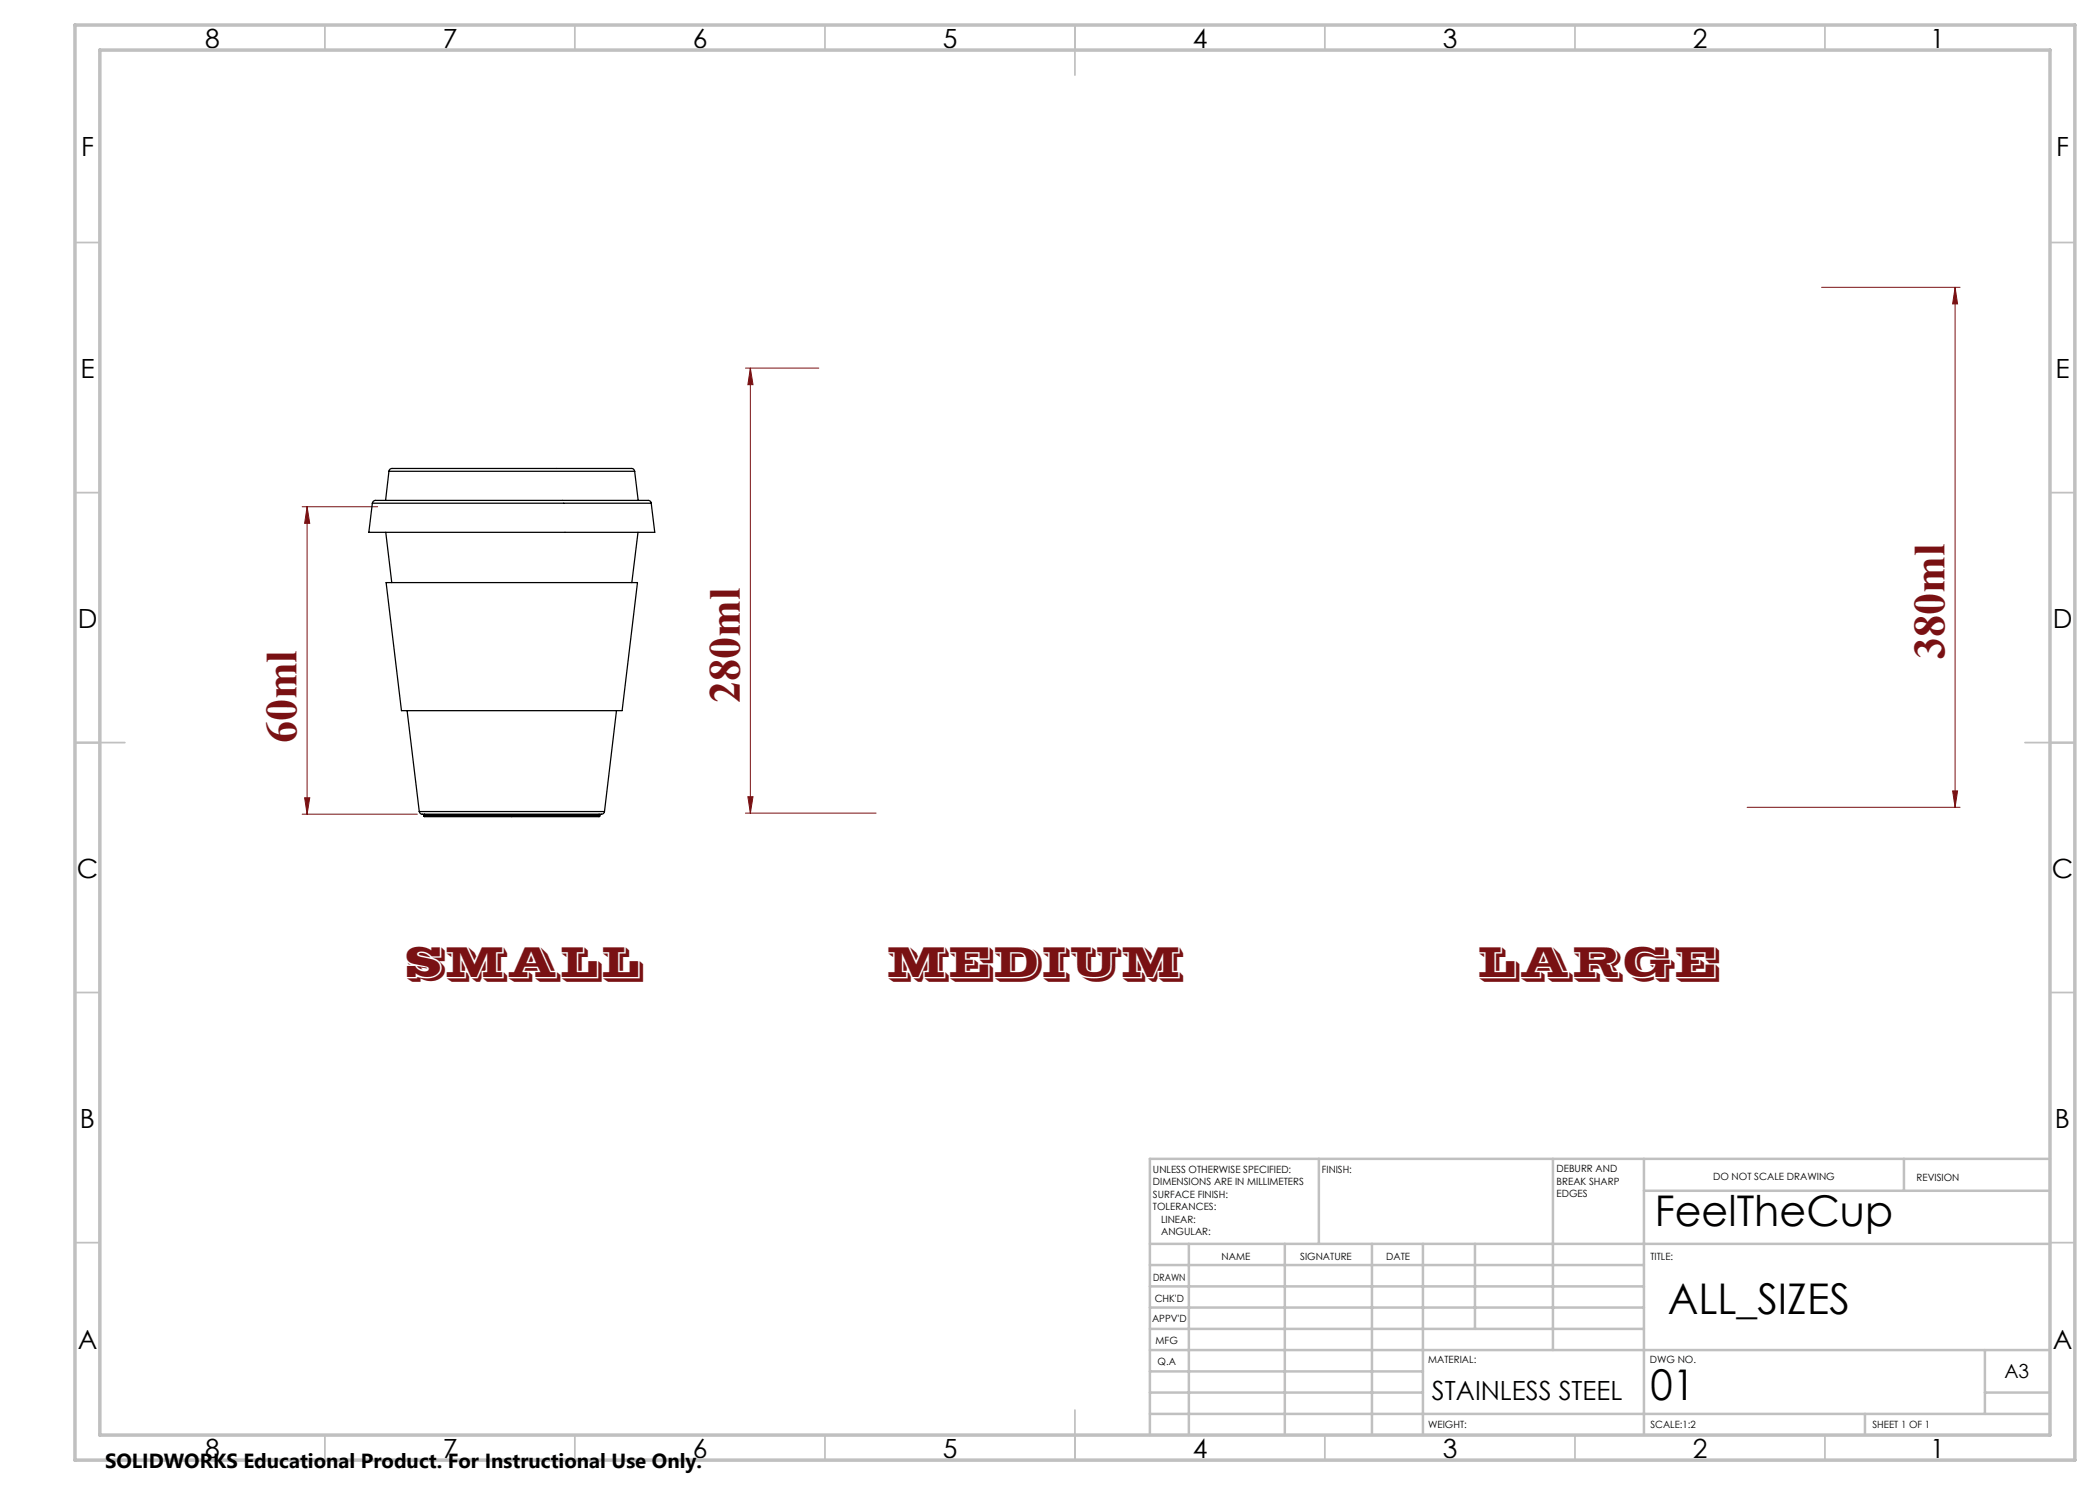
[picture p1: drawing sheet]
<svg xmlns="http://www.w3.org/2000/svg" width="420mm" height="297mm" viewBox="0 0 420 297" stroke-linecap="round" stroke-linejoin="round" font-family="sans-serif">
<g fill="none" stroke="#791113" stroke-width=".2">
<path d="M364.3 57.5h27.7M391 57.5v104M391 57.5l.5 3.3h-1zM149.1 73.6h14.7M150.1 73.6v89M150.1 73.6l.5 3.3h-1zM60.4 101.3h15.1M61.4 101.3v61.5M61.4 101.3l.5 3.4h-1zM60.9 159.6h1l-.5 3.2zM149.6 159.3h1l-.5 3.3zM390.5 158.2h1l-.5 3.3z"/>
<path d="M60.4 162.8h23.1M149.1 162.6h26.1M349.4 161.5h42.6"/>
</g>
<g fill="none" stroke="#c0c0c0" stroke-width=".35">
<path d="M65 5v5M115 5v5M165 5v5M215 5v10M265 5v5M315 5v5M365 5v5M15 48.5h5M410 48.5h5M15 98.5h5M410 98.5h5M15 148.5h10"/>
<path d="M405 148.5h10M15 198.5h5M410 198.5h5M15 248.5h5M410 248.5h5M65 287v5M115 287v5M165 287v5M215 282v10M265 287v5M315 287v5M365 287v5"/>
</g>
<g fill="none" stroke="#c0c0c0" stroke-width=".5">
<path d="M263.8 231.8v17M310.6 231.8v38.2M328.8 231.8v55.2M328.8 238.2h81.2M380.8 231.8v6.4M410 231.8h-180v55.2M230 248.8h180M230 257.3h98.8M230 253h98.8M237.8 248.8v38.2M257 248.8v38.2M274.4 248.8v38.2"/>
<path d="M284.6 248.8v38.2M295 248.8v17M230 265.8h98.8M230 261.5h98.8M230 278.5h54.6M230 274.3h54.6M230 270h180M397 278.5h13M397 270v12.8M230 282.8h180M373 282.8v4.2"/>
</g>
<path d="M15 5h400v287h-400zM20 10h390v277h-390z" fill="none" stroke="#c0c0c0" stroke-width=".7"/>
<path d="M391 57.5l.5 3.3h-1zM390.5 158.2h1l-.5 3.3zM61.4 101.3l.5 3.4h-1zM60.9 159.6h1l-.5 3.2zM150.1 73.6l.5 3.3h-1zM149.6 159.3h1l-.5 3.3z" fill="#791113"/>
<g fill="none" stroke="#000" stroke-width=".25">
<path d="M77.8 94.3a.84 .84 0 0 1 1.1-.6h46.8a.87 .87 0 0 1 1.2 .6M77.8 94.3h49.1M77.8 94.3l-.7 5.8M126.9 94.3l.7 5.8M74.5 100.6a.87 .87 0 0 1 1.1-.5h53.8a.67 .67 0 0 1 .8 .5M74.5 100.6l-.7 5.9h57.2l-.8-5.9M74.5 100.6h55.7M77.2 106.5l1.2 10M77.2 116.5h50.3l-3.1 25.6h-44.1zM127.6 106.5l-1.2 10M81.4 142.1l2.5 20.2M123.3 142.1l-2.4 20.2"/>
<path d="M83.9 162.3a.92 .92 0 0 0 1.3 .5h35.1a.61 .61 0 0 0 .6-.5M83.9 162.3h37M84.8 163.2l.1 .1h35v-.1M84.8 163.2h35.1M84.8 163h35.1M84.8 163v.2M84.9 162.8l-.1 .2M119.8 162.8l.1 .2M119.9 163v.2"/>
</g>
<g font-size="8.8" fill="#791113">
<text x="388.9" y="131.8" transform="rotate(-90 388.9 131.8)">380ml</text>
<text x="148" y="140.7" transform="rotate(-90 148 140.7)">280ml</text>
<text x="59.3" y="148.7" transform="rotate(-90 59.3 148.7)">60ml</text>
<text x="81.1" y="195.4">SMALL</text>
<text x="177.5" y="195.4">MEDIUM</text>
<text x="295.8" y="195.4">LARGE</text>
</g>
<g font-size="8.5">
<text x="330.9" y="245.2">FeelTheCup</text>
<text x="333.5" y="262.7">ALL_SIZES</text>
<text x="330.1" y="280">01</text>
</g>
<g font-size="5.3">
<text x="41" y="9.5">8</text>
<text x="88.5" y="9.5">7</text>
<text x="138.5" y="9.5">6</text>
<text x="188.5" y="9.5">5</text>
<text x="238.5" y="9.5">4</text>
<text x="288.5" y="9.5">3</text>
<text x="338.5" y="9.5">2</text>
<text x="386" y="9.5">1</text>
<text x="16.2" y="31.3">F</text>
<text x="411.2" y="31.3">F</text>
<text x="16.1" y="75.5">E</text>
<text x="411.1" y="75.5">E</text>
<text x="15.5" y="125.5">D</text>
<text x="410.5" y="125.5">D</text>
<text x="15.4" y="175.5">C</text>
<text x="410.4" y="175.5">C</text>
<text x="16" y="225.5">B</text>
<text x="411" y="225.5">B</text>
<text x="15.5" y="269.8">A</text>
<text x="410.5" y="269.8">A</text>
<text x="286.4" y="280.1">STAINLESS STEEL</text>
<text x="41" y="291.5">8</text>
<text x="88.5" y="291.5">7</text>
<text x="138.5" y="291.5">6</text>
<text x="188.5" y="291.5">5</text>
<text x="238.5" y="291.5">4</text>
<text x="288.5" y="291.5">3</text>
<text x="338.5" y="291.5">2</text>
<text x="386" y="291.5">1</text>
</g>
<text font-size="4.1" x="21" y="293.7">SOLIDWORKS Educational Product. For Instructional Use Only.</text>
<text font-size="3.9" x="400.9" y="275.5">A3</text>
<g font-size="2">
<text x="230.6" y="234.6">UNLESS OTHERWISE SPECIFIED:</text>
<text x="230.6" y="237.1">DIMENSIONS ARE IN MILLIMETERS</text>
<text x="230.6" y="239.6">SURFACE FINISH:</text>
<text x="264.4" y="234.6">FINISH:</text>
<text x="311.3" y="234.5">DEBURR AND</text>
<text x="311.3" y="237">BREAK SHARP</text>
<text x="311.3" y="239.5">EDGES</text>
<text x="342.6" y="236">DO NOT SCALE DRAWING</text>
<text x="383.3" y="236.2">REVISION</text>
<text x="230.6" y="242.1">TOLERANCES:</text>
<text x="232.2" y="244.6">LINEAR:</text>
<text x="232.2" y="247.1">ANGULAR:</text>
<text x="244.3" y="252">NAME</text>
<text x="260" y="251.9">SIGNATURE</text>
<text x="277.2" y="251.9">DATE</text>
<text x="330.1" y="251.9">TITLE:</text>
<text x="230.6" y="256.1">DRAWN</text>
<text x="230.9" y="260.3">CHK'D</text>
<text x="230.4" y="264.4">APPV'D</text>
<text x="231.1" y="268.8">MFG</text>
<text x="231.5" y="273">Q.A</text>
<text x="285.6" y="272.5">MATERIAL:</text>
<text x="330" y="272.5">DWG NO.</text>
<text x="285.6" y="285.5">WEIGHT:</text>
<text x="330.1" y="285.6">SCALE:1:2</text>
<text x="374.5" y="285.6">SHEET 1 OF 1</text>
</g>
</svg>
